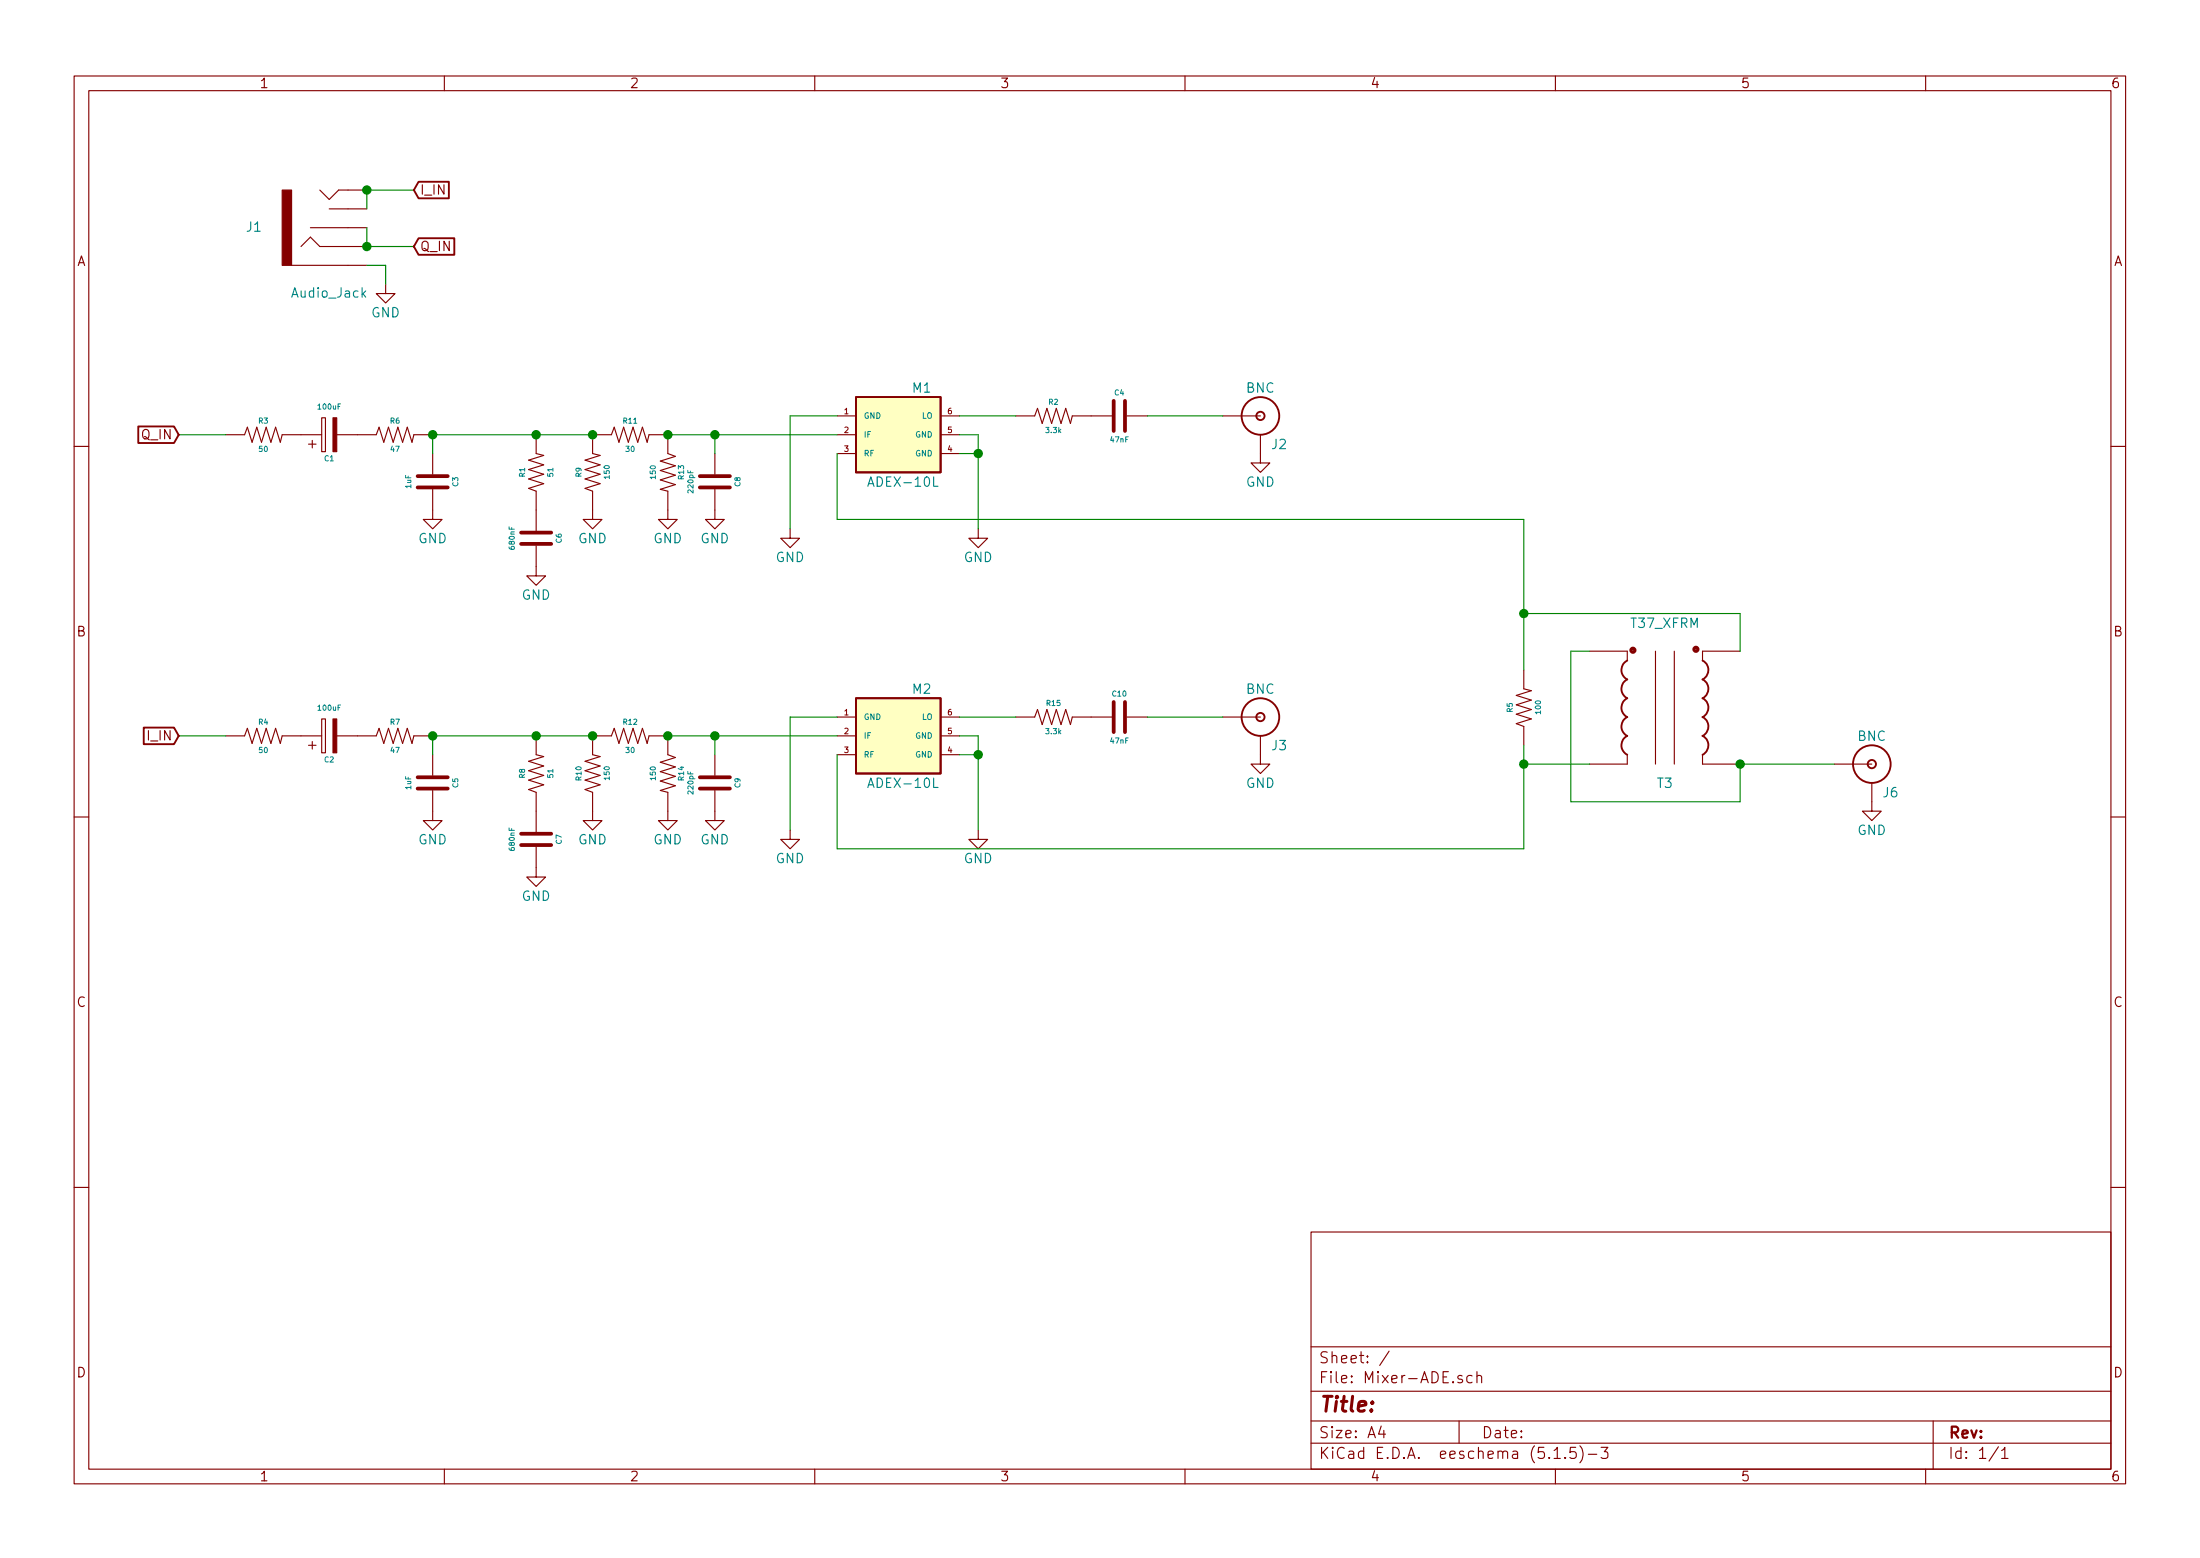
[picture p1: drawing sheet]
EESchema Schematic File Version 4
EELAYER 30 0
EELAYER END
$Descr A4 11693 8268
encoding utf-8
Sheet 1 1
Title ""
Date ""
Rev ""
Comp ""
Comment1 ""
Comment2 ""
Comment3 ""
Comment4 ""
$EndDescr
$Comp
L Xenir:Resistor R2
U 1 1
P 5600 2200
F 0 "R2" H 5600 2275 28  0000 C CNN
F 1 "3.3k" H 5600 2125 28  0000 C CNN
F 2 "Resistor_THT:R_Axial_DIN0204_L3.6mm_D1.6mm_P2.54mm_Vertical" H 5600 2100 50  0001 C CNN
F 3 "" H 5600 2100 50  0001 C CNN
	1    5600 2200
	1    0    0    -1  
$EndComp
$Comp
L power:GND #PWR0105
U 1 1
P 6700 2400
F 0 "#PWR0105" H 6700 2150 50  0001 C CNN
F 1 "GND" H 6700 2250 50  0000 C CNN
F 2 "" H 6700 2400 50  0001 C CNN
F 3 "" H 6700 2400 50  0001 C CNN
	1    6700 2400
	1    0    0    -1  
$EndComp
$Comp
L Xenir:Audio_Jack J1
U 1 1
P 1750 1550
F 0 "J1" H 1350 1200 50  0000 C CNN
F 1 "Audio_Jack" H 1750 1550 50  0000 C CNN
F 2 "Xenir:Audio_Jack" H 1750 1550 50  0001 C CNN
F 3 "" H 1750 1550 50  0001 C CNN
	1    1750 1550
	1    0    0    1   
$EndComp
$Comp
L Xenir:Capacitor C4
U 1 1
P 5950 2200
F 0 "C4" H 5950 2325 28  0000 C CNN
F 1 "47nF" H 5950 2075 28  0000 C CNN
F 2 "Capacitors:CAP-PTH-5MM" H 5950 2050 50  0001 C CNN
F 3 "" H 5950 2050 50  0001 C CNN
	1    5950 2200
	1    0    0    -1  
$EndComp
Wire Wire Line
	6500 2200 6100 2200
$Comp
L Xenir:BNC J2
U 1 1
P 6700 2200
F 0 "J2" H 6600 2050 50  0000 C CNN
F 1 "BNC" H 6700 2350 50  0000 C CNN
F 2 "Xenir:BNC" H 6700 2350 50  0001 C CNN
F 3 "" H 6700 2350 50  0001 C CNN
	1    6700 2200
	-1   0    0    -1  
$EndComp
$Comp
L Xenir:Resistor R1
U 1 1
P 2850 2500
F 0 "R1" H 2850 2575 28  0000 C CNN
F 1 "51" H 2850 2425 28  0000 C CNN
F 2 "Resistor_THT:R_Axial_DIN0204_L3.6mm_D1.6mm_P2.54mm_Vertical" H 2850 2400 50  0001 C CNN
F 3 "" H 2850 2400 50  0001 C CNN
	1    2850 2500
	0    -1   -1   0   
$EndComp
Text GLabel 950  2300 0    50   Input ~ 0
Q_IN
Text GLabel 2200 1000 2    50   Input ~ 0
I_IN
Wire Wire Line
	1950 1100 1950 1000
Wire Wire Line
	1950 1000 2200 1000
Connection ~ 1950 1000
Text GLabel 2200 1300 2    50   Input ~ 0
Q_IN
Wire Wire Line
	1950 1200 1950 1300
Wire Wire Line
	1950 1300 2200 1300
Connection ~ 1950 1300
$Comp
L power:GND #PWR0111
U 1 1
P 2050 1500
F 0 "#PWR0111" H 2050 1250 50  0001 C CNN
F 1 "GND" H 2050 1350 50  0000 C CNN
F 2 "" H 2050 1500 50  0001 C CNN
F 3 "" H 2050 1500 50  0001 C CNN
	1    2050 1500
	1    0    0    -1  
$EndComp
Wire Wire Line
	1950 1400 2050 1400
Wire Wire Line
	2050 1400 2050 1500
$Comp
L Xenir:T37_XFRM T3
U 1 1
P 8850 3300
F 0 "T3" H 8850 2450 50  0000 C CNN
F 1 "T37_XFRM" H 8850 3300 50  0000 C CNN
F 2 "Xenir:T37 Transformer" H 8850 3300 50  0001 C CNN
F 3 "" H 8850 3300 50  0001 C CNN
	1    8850 3300
	1    0    0    -1  
$EndComp
$Comp
L Xenir:Resistor R5
U 1 1
P 8100 3750
F 0 "R5" H 8100 3825 28  0000 C CNN
F 1 "100" H 8100 3675 28  0000 C CNN
F 2 "Resistor_THT:R_Axial_DIN0204_L3.6mm_D1.6mm_P2.54mm_Vertical" H 8100 3650 50  0001 C CNN
F 3 "" H 8100 3650 50  0001 C CNN
	1    8100 3750
	0    -1   -1   0   
$EndComp
Wire Wire Line
	8100 3950 8100 4050
Wire Wire Line
	9250 3250 9250 3450
Wire Wire Line
	8100 3550 8100 3250
Wire Wire Line
	8450 3450 8350 3450
Wire Wire Line
	8350 3450 8350 4250
Wire Wire Line
	8350 4250 9250 4250
Wire Wire Line
	9250 4250 9250 4050
$Comp
L power:GND #PWR0118
U 1 1
P 9950 4250
F 0 "#PWR0118" H 9950 4000 50  0001 C CNN
F 1 "GND" H 9950 4100 50  0000 C CNN
F 2 "" H 9950 4250 50  0001 C CNN
F 3 "" H 9950 4250 50  0001 C CNN
	1    9950 4250
	1    0    0    -1  
$EndComp
$Comp
L Xenir:BNC J6
U 1 1
P 9950 4050
F 0 "J6" H 9850 3900 50  0000 C CNN
F 1 "BNC" H 9950 4200 50  0000 C CNN
F 2 "Xenir:BNC" H 9950 4200 50  0001 C CNN
F 3 "" H 9950 4200 50  0001 C CNN
	1    9950 4050
	-1   0    0    -1  
$EndComp
Wire Wire Line
	9250 4050 9750 4050
Connection ~ 9250 4050
Wire Wire Line
	8100 4050 8450 4050
Wire Wire Line
	8100 3250 9250 3250
$Comp
L power:GND #PWR0101
U 1 1
P 2850 3000
F 0 "#PWR0101" H 2850 2750 50  0001 C CNN
F 1 "GND" H 2850 2850 50  0000 C CNN
F 2 "" H 2850 3000 50  0001 C CNN
F 3 "" H 2850 3000 50  0001 C CNN
	1    2850 3000
	1    0    0    -1  
$EndComp
$Comp
L Xenir:Cap_Polarized C1
U 1 1
P 1750 2200
F 0 "C1" H 1750 1975 28  0000 C CNN
F 1 "100uF" H 1750 2250 28  0000 C CNN
F 2 "Capacitors:CPOL-RADIAL-2.5MM-5MM" H 1750 2250 50  0001 C CNN
F 3 "" H 1750 2250 50  0001 C CNN
	1    1750 2200
	1    0    0    -1  
$EndComp
Wire Wire Line
	950  2300 1200 2300
$Comp
L power:GND #PWR0102
U 1 1
P 5200 2800
F 0 "#PWR0102" H 5200 2550 50  0001 C CNN
F 1 "GND" H 5200 2650 50  0000 C CNN
F 2 "" H 5200 2800 50  0001 C CNN
F 3 "" H 5200 2800 50  0001 C CNN
	1    5200 2800
	1    0    0    -1  
$EndComp
$Comp
L power:GND #PWR0103
U 1 1
P 4200 2800
F 0 "#PWR0103" H 4200 2550 50  0001 C CNN
F 1 "GND" H 4200 2650 50  0000 C CNN
F 2 "" H 4200 2800 50  0001 C CNN
F 3 "" H 4200 2800 50  0001 C CNN
	1    4200 2800
	1    0    0    -1  
$EndComp
Wire Wire Line
	5200 2300 5200 2400
$Comp
L Xenir:ADEX-10L M1
U 1 1
P 4750 2300
F 0 "M1" H 4900 2550 50  0000 C CNN
F 1 "ADEX-10L" H 4800 2050 50  0000 C CNN
F 2 "Xenir:ADEX-10L" H 4900 2550 50  0001 C CNN
F 3 "" H 4900 2550 50  0001 C CNN
	1    4750 2300
	1    0    0    -1  
$EndComp
Wire Wire Line
	5100 2300 5200 2300
Wire Wire Line
	5100 2400 5200 2400
Connection ~ 5200 2400
Wire Wire Line
	5200 2400 5200 2800
Wire Wire Line
	5100 2200 5400 2200
Wire Wire Line
	4450 2200 4200 2200
Wire Wire Line
	4200 2200 4200 2800
$Comp
L Xenir:Resistor R3
U 1 1
P 1400 2300
F 0 "R3" H 1400 2375 28  0000 C CNN
F 1 "50" H 1400 2225 28  0000 C CNN
F 2 "Resistor_THT:R_Axial_DIN0204_L3.6mm_D1.6mm_P2.54mm_Vertical" H 1400 2200 50  0001 C CNN
F 3 "" H 1400 2200 50  0001 C CNN
	1    1400 2300
	1    0    0    -1  
$EndComp
$Comp
L Xenir:Resistor R6
U 1 1
P 2100 2300
F 0 "R6" H 2100 2375 28  0000 C CNN
F 1 "47" H 2100 2225 28  0000 C CNN
F 2 "Resistor_THT:R_Axial_DIN0204_L3.6mm_D1.6mm_P2.54mm_Vertical" H 2100 2200 50  0001 C CNN
F 3 "" H 2100 2200 50  0001 C CNN
	1    2100 2300
	1    0    0    -1  
$EndComp
$Comp
L Xenir:Capacitor C3
U 1 1
P 2300 2550
F 0 "C3" H 2300 2675 28  0000 C CNN
F 1 "1uF" H 2300 2425 28  0000 C CNN
F 2 "Capacitors:CAP-PTH-5MM" H 2300 2400 50  0001 C CNN
F 3 "" H 2300 2400 50  0001 C CNN
	1    2300 2550
	0    1    1    0   
$EndComp
$Comp
L power:GND #PWR0104
U 1 1
P 2300 2700
F 0 "#PWR0104" H 2300 2450 50  0001 C CNN
F 1 "GND" H 2300 2550 50  0000 C CNN
F 2 "" H 2300 2700 50  0001 C CNN
F 3 "" H 2300 2700 50  0001 C CNN
	1    2300 2700
	1    0    0    -1  
$EndComp
Wire Wire Line
	2300 2300 2300 2400
Wire Wire Line
	2300 2300 2850 2300
Connection ~ 2300 2300
$Comp
L Xenir:Resistor R9
U 1 1
P 3150 2500
F 0 "R9" H 3150 2575 28  0000 C CNN
F 1 "150" H 3150 2425 28  0000 C CNN
F 2 "Resistor_THT:R_Axial_DIN0204_L3.6mm_D1.6mm_P2.54mm_Vertical" H 3150 2400 50  0001 C CNN
F 3 "" H 3150 2400 50  0001 C CNN
	1    3150 2500
	0    -1   -1   0   
$EndComp
$Comp
L Xenir:Resistor R13
U 1 1
P 3550 2500
F 0 "R13" H 3550 2575 28  0000 C CNN
F 1 "150" H 3550 2425 28  0000 C CNN
F 2 "Resistor_THT:R_Axial_DIN0204_L3.6mm_D1.6mm_P2.54mm_Vertical" H 3550 2400 50  0001 C CNN
F 3 "" H 3550 2400 50  0001 C CNN
	1    3550 2500
	0    1    1    0   
$EndComp
$Comp
L Xenir:Resistor R11
U 1 1
P 3350 2300
F 0 "R11" H 3350 2375 28  0000 C CNN
F 1 "30" H 3350 2225 28  0000 C CNN
F 2 "Resistor_THT:R_Axial_DIN0204_L3.6mm_D1.6mm_P2.54mm_Vertical" H 3350 2200 50  0001 C CNN
F 3 "" H 3350 2200 50  0001 C CNN
	1    3350 2300
	1    0    0    -1  
$EndComp
Wire Wire Line
	2850 2300 3150 2300
Connection ~ 2850 2300
Connection ~ 3150 2300
$Comp
L Xenir:Capacitor C8
U 1 1
P 3800 2550
F 0 "C8" H 3800 2675 28  0000 C CNN
F 1 "220pF" H 3800 2425 28  0000 C CNN
F 2 "Capacitors:CAP-PTH-5MM" H 3800 2400 50  0001 C CNN
F 3 "" H 3800 2400 50  0001 C CNN
	1    3800 2550
	0    1    1    0   
$EndComp
Wire Wire Line
	3800 2400 3800 2300
Wire Wire Line
	3800 2300 3550 2300
Connection ~ 3550 2300
Wire Wire Line
	3800 2300 4450 2300
Connection ~ 3800 2300
$Comp
L power:GND #PWR0106
U 1 1
P 3150 2700
F 0 "#PWR0106" H 3150 2450 50  0001 C CNN
F 1 "GND" H 3150 2550 50  0000 C CNN
F 2 "" H 3150 2700 50  0001 C CNN
F 3 "" H 3150 2700 50  0001 C CNN
	1    3150 2700
	1    0    0    -1  
$EndComp
$Comp
L power:GND #PWR0107
U 1 1
P 3550 2700
F 0 "#PWR0107" H 3550 2450 50  0001 C CNN
F 1 "GND" H 3550 2550 50  0000 C CNN
F 2 "" H 3550 2700 50  0001 C CNN
F 3 "" H 3550 2700 50  0001 C CNN
	1    3550 2700
	1    0    0    -1  
$EndComp
$Comp
L power:GND #PWR0108
U 1 1
P 3800 2700
F 0 "#PWR0108" H 3800 2450 50  0001 C CNN
F 1 "GND" H 3800 2550 50  0000 C CNN
F 2 "" H 3800 2700 50  0001 C CNN
F 3 "" H 3800 2700 50  0001 C CNN
	1    3800 2700
	1    0    0    -1  
$EndComp
$Comp
L Xenir:Capacitor C6
U 1 1
P 2850 2850
F 0 "C6" H 2850 2975 28  0000 C CNN
F 1 "680nF" H 2850 2725 28  0000 C CNN
F 2 "Capacitors:CAP-PTH-5MM" H 2850 2700 50  0001 C CNN
F 3 "" H 2850 2700 50  0001 C CNN
	1    2850 2850
	0    1    1    0   
$EndComp
$Comp
L Xenir:Resistor R15
U 1 1
P 5600 3800
F 0 "R15" H 5600 3875 28  0000 C CNN
F 1 "3.3k" H 5600 3725 28  0000 C CNN
F 2 "Resistor_THT:R_Axial_DIN0204_L3.6mm_D1.6mm_P2.54mm_Vertical" H 5600 3700 50  0001 C CNN
F 3 "" H 5600 3700 50  0001 C CNN
	1    5600 3800
	1    0    0    -1  
$EndComp
$Comp
L power:GND #PWR0109
U 1 1
P 6700 4000
F 0 "#PWR0109" H 6700 3750 50  0001 C CNN
F 1 "GND" H 6700 3850 50  0000 C CNN
F 2 "" H 6700 4000 50  0001 C CNN
F 3 "" H 6700 4000 50  0001 C CNN
	1    6700 4000
	1    0    0    -1  
$EndComp
$Comp
L Xenir:Capacitor C10
U 1 1
P 5950 3800
F 0 "C10" H 5950 3925 28  0000 C CNN
F 1 "47nF" H 5950 3675 28  0000 C CNN
F 2 "Capacitors:CAP-PTH-5MM" H 5950 3650 50  0001 C CNN
F 3 "" H 5950 3650 50  0001 C CNN
	1    5950 3800
	1    0    0    -1  
$EndComp
Wire Wire Line
	6500 3800 6100 3800
$Comp
L Xenir:BNC J3
U 1 1
P 6700 3800
F 0 "J3" H 6600 3650 50  0000 C CNN
F 1 "BNC" H 6700 3950 50  0000 C CNN
F 2 "Xenir:BNC" H 6700 3950 50  0001 C CNN
F 3 "" H 6700 3950 50  0001 C CNN
	1    6700 3800
	-1   0    0    -1  
$EndComp
$Comp
L Xenir:Resistor R8
U 1 1
P 2850 4100
F 0 "R8" H 2850 4175 28  0000 C CNN
F 1 "51" H 2850 4025 28  0000 C CNN
F 2 "Resistor_THT:R_Axial_DIN0204_L3.6mm_D1.6mm_P2.54mm_Vertical" H 2850 4000 50  0001 C CNN
F 3 "" H 2850 4000 50  0001 C CNN
	1    2850 4100
	0    -1   -1   0   
$EndComp
$Comp
L power:GND #PWR0110
U 1 1
P 2850 4600
F 0 "#PWR0110" H 2850 4350 50  0001 C CNN
F 1 "GND" H 2850 4450 50  0000 C CNN
F 2 "" H 2850 4600 50  0001 C CNN
F 3 "" H 2850 4600 50  0001 C CNN
	1    2850 4600
	1    0    0    -1  
$EndComp
$Comp
L Xenir:Cap_Polarized C2
U 1 1
P 1750 3800
F 0 "C2" H 1750 3575 28  0000 C CNN
F 1 "100uF" H 1750 3850 28  0000 C CNN
F 2 "Capacitors:CPOL-RADIAL-2.5MM-5MM" H 1750 3850 50  0001 C CNN
F 3 "" H 1750 3850 50  0001 C CNN
	1    1750 3800
	1    0    0    -1  
$EndComp
Wire Wire Line
	950  3900 1200 3900
$Comp
L power:GND #PWR0112
U 1 1
P 5200 4400
F 0 "#PWR0112" H 5200 4150 50  0001 C CNN
F 1 "GND" H 5200 4250 50  0000 C CNN
F 2 "" H 5200 4400 50  0001 C CNN
F 3 "" H 5200 4400 50  0001 C CNN
	1    5200 4400
	1    0    0    -1  
$EndComp
$Comp
L power:GND #PWR0113
U 1 1
P 4200 4400
F 0 "#PWR0113" H 4200 4150 50  0001 C CNN
F 1 "GND" H 4200 4250 50  0000 C CNN
F 2 "" H 4200 4400 50  0001 C CNN
F 3 "" H 4200 4400 50  0001 C CNN
	1    4200 4400
	1    0    0    -1  
$EndComp
Wire Wire Line
	5200 3900 5200 4000
$Comp
L Xenir:ADEX-10L M2
U 1 1
P 4750 3900
F 0 "M2" H 4900 4150 50  0000 C CNN
F 1 "ADEX-10L" H 4800 3650 50  0000 C CNN
F 2 "Xenir:ADEX-10L" H 4900 4150 50  0001 C CNN
F 3 "" H 4900 4150 50  0001 C CNN
	1    4750 3900
	1    0    0    -1  
$EndComp
Wire Wire Line
	5100 3900 5200 3900
Wire Wire Line
	5100 4000 5200 4000
Connection ~ 5200 4000
Wire Wire Line
	5200 4000 5200 4400
Wire Wire Line
	5100 3800 5400 3800
Wire Wire Line
	4450 3800 4200 3800
Wire Wire Line
	4200 3800 4200 4400
$Comp
L Xenir:Resistor R4
U 1 1
P 1400 3900
F 0 "R4" H 1400 3975 28  0000 C CNN
F 1 "50" H 1400 3825 28  0000 C CNN
F 2 "Resistor_THT:R_Axial_DIN0204_L3.6mm_D1.6mm_P2.54mm_Vertical" H 1400 3800 50  0001 C CNN
F 3 "" H 1400 3800 50  0001 C CNN
	1    1400 3900
	1    0    0    -1  
$EndComp
$Comp
L Xenir:Resistor R7
U 1 1
P 2100 3900
F 0 "R7" H 2100 3975 28  0000 C CNN
F 1 "47" H 2100 3825 28  0000 C CNN
F 2 "Resistor_THT:R_Axial_DIN0204_L3.6mm_D1.6mm_P2.54mm_Vertical" H 2100 3800 50  0001 C CNN
F 3 "" H 2100 3800 50  0001 C CNN
	1    2100 3900
	1    0    0    -1  
$EndComp
$Comp
L Xenir:Capacitor C5
U 1 1
P 2300 4150
F 0 "C5" H 2300 4275 28  0000 C CNN
F 1 "1uF" H 2300 4025 28  0000 C CNN
F 2 "Capacitors:CAP-PTH-5MM" H 2300 4000 50  0001 C CNN
F 3 "" H 2300 4000 50  0001 C CNN
	1    2300 4150
	0    1    1    0   
$EndComp
$Comp
L power:GND #PWR0114
U 1 1
P 2300 4300
F 0 "#PWR0114" H 2300 4050 50  0001 C CNN
F 1 "GND" H 2300 4150 50  0000 C CNN
F 2 "" H 2300 4300 50  0001 C CNN
F 3 "" H 2300 4300 50  0001 C CNN
	1    2300 4300
	1    0    0    -1  
$EndComp
Wire Wire Line
	2300 3900 2300 4000
Wire Wire Line
	2300 3900 2850 3900
Connection ~ 2300 3900
$Comp
L Xenir:Resistor R10
U 1 1
P 3150 4100
F 0 "R10" H 3150 4175 28  0000 C CNN
F 1 "150" H 3150 4025 28  0000 C CNN
F 2 "Resistor_THT:R_Axial_DIN0204_L3.6mm_D1.6mm_P2.54mm_Vertical" H 3150 4000 50  0001 C CNN
F 3 "" H 3150 4000 50  0001 C CNN
	1    3150 4100
	0    -1   -1   0   
$EndComp
$Comp
L Xenir:Resistor R14
U 1 1
P 3550 4100
F 0 "R14" H 3550 4175 28  0000 C CNN
F 1 "150" H 3550 4025 28  0000 C CNN
F 2 "Resistor_THT:R_Axial_DIN0204_L3.6mm_D1.6mm_P2.54mm_Vertical" H 3550 4000 50  0001 C CNN
F 3 "" H 3550 4000 50  0001 C CNN
	1    3550 4100
	0    1    1    0   
$EndComp
$Comp
L Xenir:Resistor R12
U 1 1
P 3350 3900
F 0 "R12" H 3350 3975 28  0000 C CNN
F 1 "30" H 3350 3825 28  0000 C CNN
F 2 "Resistor_THT:R_Axial_DIN0204_L3.6mm_D1.6mm_P2.54mm_Vertical" H 3350 3800 50  0001 C CNN
F 3 "" H 3350 3800 50  0001 C CNN
	1    3350 3900
	1    0    0    -1  
$EndComp
Wire Wire Line
	2850 3900 3150 3900
Connection ~ 2850 3900
Connection ~ 3150 3900
$Comp
L Xenir:Capacitor C9
U 1 1
P 3800 4150
F 0 "C9" H 3800 4275 28  0000 C CNN
F 1 "220pF" H 3800 4025 28  0000 C CNN
F 2 "Capacitors:CAP-PTH-5MM" H 3800 4000 50  0001 C CNN
F 3 "" H 3800 4000 50  0001 C CNN
	1    3800 4150
	0    1    1    0   
$EndComp
Wire Wire Line
	3800 4000 3800 3900
Wire Wire Line
	3800 3900 3550 3900
Connection ~ 3550 3900
Wire Wire Line
	3800 3900 4450 3900
Connection ~ 3800 3900
$Comp
L power:GND #PWR0115
U 1 1
P 3150 4300
F 0 "#PWR0115" H 3150 4050 50  0001 C CNN
F 1 "GND" H 3150 4150 50  0000 C CNN
F 2 "" H 3150 4300 50  0001 C CNN
F 3 "" H 3150 4300 50  0001 C CNN
	1    3150 4300
	1    0    0    -1  
$EndComp
$Comp
L power:GND #PWR0116
U 1 1
P 3550 4300
F 0 "#PWR0116" H 3550 4050 50  0001 C CNN
F 1 "GND" H 3550 4150 50  0000 C CNN
F 2 "" H 3550 4300 50  0001 C CNN
F 3 "" H 3550 4300 50  0001 C CNN
	1    3550 4300
	1    0    0    -1  
$EndComp
$Comp
L power:GND #PWR0117
U 1 1
P 3800 4300
F 0 "#PWR0117" H 3800 4050 50  0001 C CNN
F 1 "GND" H 3800 4150 50  0000 C CNN
F 2 "" H 3800 4300 50  0001 C CNN
F 3 "" H 3800 4300 50  0001 C CNN
	1    3800 4300
	1    0    0    -1  
$EndComp
$Comp
L Xenir:Capacitor C7
U 1 1
P 2850 4450
F 0 "C7" H 2850 4575 28  0000 C CNN
F 1 "680nF" H 2850 4325 28  0000 C CNN
F 2 "Capacitors:CAP-PTH-5MM" H 2850 4300 50  0001 C CNN
F 3 "" H 2850 4300 50  0001 C CNN
	1    2850 4450
	0    1    1    0   
$EndComp
Text GLabel 950  3900 0    50   Input ~ 0
I_IN
Wire Wire Line
	4450 2400 4450 2750
Wire Wire Line
	4450 2750 8100 2750
Wire Wire Line
	8100 2750 8100 3250
Connection ~ 8100 3250
Wire Wire Line
	8100 4500 4450 4500
Wire Wire Line
	4450 4500 4450 4000
Wire Wire Line
	8100 4050 8100 4500
Connection ~ 8100 4050
$EndSCHEMATC
